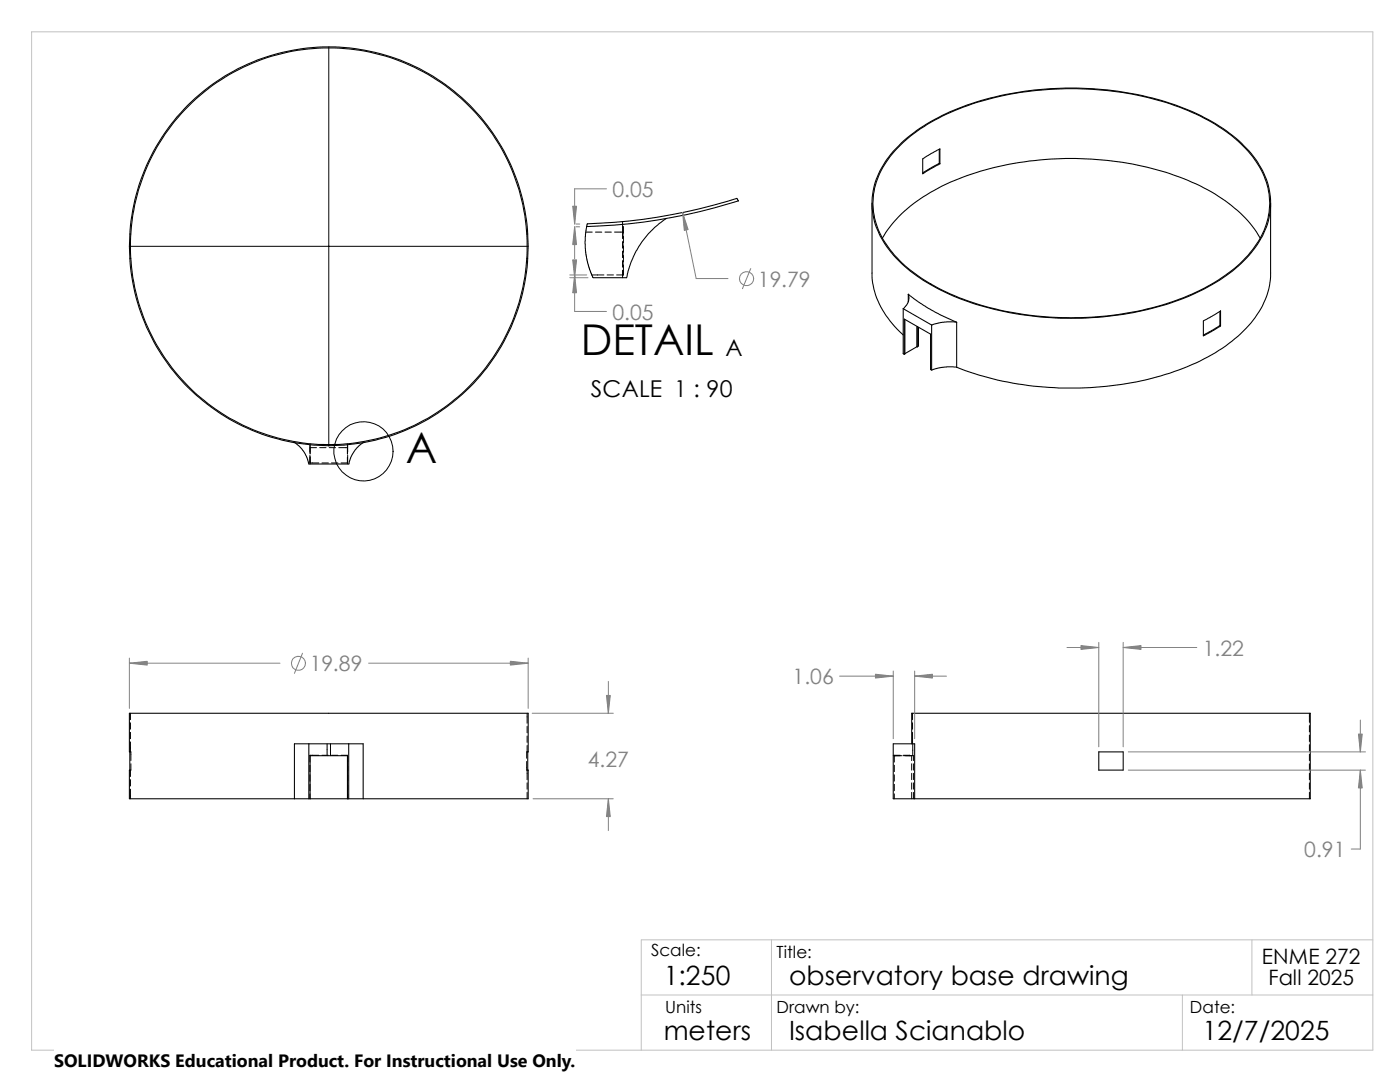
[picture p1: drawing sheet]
<svg xmlns="http://www.w3.org/2000/svg" width="279mm" height="216mm" viewBox="0 0 279 216" stroke-linecap="round" stroke-linejoin="round" font-family="sans-serif">
<path d="M6.3 6.3h267.7v203.2h-267.7zM128 198.5h146M154 187.5v22M236 198.5v11M249.9 187.5v11M274 187.5h-146v22" fill="none" stroke="#c0c0c0" stroke-width=".2"/>
<g fill="none" stroke="#000" stroke-width=".2">
<path d="M65.6 9.4v79.5M147.1 39.6l.3 .5M25.8 49.1h79.6M25.9 46.7h.2M25.9 51.6h.2M105.1 46.7h.2M105.1 51.6h.2M116.9 46.3h1.3M117.2 44.7l-.4 2.5v2.9l.6 2.8 1 2.5M118.1 54.9h2.4M118.8 46.3h1.3M120.7 46.3h1.3"/>
<path d="M121.2 54.9h1.2M122.6 46.3h1.7v1.3M124.2 44.2v3.4M124.2 48.2v1.3M124.2 50.1v1.3M124.2 52v1.3M124.2 53.9v1.5M124.2 45.3h.2v1.2M124.3 48.2v1.3M124.3 50.1v1.3M124.3 52v1.3M124.3 53.9v1"/>
<path d="M124.4 52.9v2h-1.3M124.4 47.2v1.2M124.4 49.1v1.2M124.4 51v1.2M61.8 90.8l.1 1.8M61.8 92.4h1.8M61.8 88.9h.1M61.9 89.3h1.3M61.9 88.6v2M63.8 89.3h1.3M64.3 92.4h1.2M65.7 89.3h1.3"/>
<path d="M66.2 92.4h1.2M67.6 89.3h1.7M69.3 88.6v2M69.3 91.2v1.4M69.3 88.9l.1 1.3M69.4 90.8v1.6h-1.3M25.9 150h.2v1.8M26 142.3v1.3M26 144.2v1.3M26 146.1v1.3M26 148v2M26 153.7v1.2"/>
<path d="M26 155.6v1.2M26 157.5v1.9M26.1 152.4v1.3h-.2M61.8 152.7v1.3M61.8 154.6v1.3M61.8 156.5v1.3M61.8 158.4v1M61.8 150.8h.1M63.6 150.7h-1.7l-.1 1.4M64.3 150.7h1.2M65.3 148.4v2.4M66 148.4v2.4"/>
<path d="M66.2 150.7h1.2M68.1 150.7h1.2l.1 1.4M69.4 152.7v1.3M69.4 154.6v1.3M69.4 156.5v1.3M69.4 158.4v1M105.1 151.9v1.8h.2M105.2 142.3v2M105.2 144.9v1.3M105.2 146.9v1.2M105.2 148.8v1.2M105.2 153.7v1.9"/>
<path d="M105.2 156.2v1.3M105.2 158.1v1.3M105.3 150h-.2v1.3M178.3 150.8h1.7M178.5 152.7v1.3M178.5 154.6v1.3M178.5 156.5v1.3M178.5 158.4v1M179.7 150.7h-1.2v1.4M180.3 150.8h2v1M180.3 150.7l1.3 .1M181.9 150.8v1"/>
<path d="M181.9 152.4v1.3M181.9 154.3v1.3M181.9 156.2v1.3M181.9 158.1v1.3M182.1 142.3v1.3M182.1 144.2v1.3M182.1 146.1v2.3M182.2 148.4v2.4M182.3 152.4v1.3M182.3 154.3v1.3M182.3 156.2v1.3M182.3 158.1v1.3"/>
<path d="M261.3 142.3v1.8M261.3 144.8v1.2M261.3 146.7v1.3M261.3 148.6v1.3M261.3 150.5v1.3M261.3 152.4v1.3M261.3 154.3v1.3M261.3 156.2v1.3M261.3 158.1v1.3"/>
<circle cx="72.5" cy="90" r="5.9"/>
</g>
<g fill="none" stroke="#000" stroke-width=".21">
<path d="M147.1 39.6a111.6 111.6 0 0 1-29.9 5.1M179.5 29.1a38.2 38.2 0 0 1 17.3-9.2 65 65 0 0 1 40.3 2.2 30.1 30.1 0 0 1 13.6 10.2 14.3 14.3 0 0 1-1.2 18.1 34 34 0 0 1-15 9.6 64.3 64.3 0 0 1-44.8-1.3 29 29 0 0 1-13.2-10.5 14.3 14.3 0 0 1 1.6-17.5zM179.9 28.5a43 43 0 0 1 20.6-9.6 65 65 0 0 1 37.5 3.4 30.8 30.8 0 0 1 13 10 14.3 14.3 0 0 1-.9 17.6 33.2 33.2 0 0 1-15.5 10.2 65.1 65.1 0 0 1-44.2-1 31.4 31.4 0 0 1-13.4-9.8 14.4 14.4 0 0 1 .5-18.1zM184.1 31.7l3.5-2v3l-3.5 2zM187.5 29.8v2.8M187.5 32.6l.1 .1M187.5 32.6l-3.4 1.9M133 43.6l-1.6 1.1-1.7 1.7a18 18 0 0 0-4.6 9h-6.7M147.4 40.1a112.7 112.7 0 0 1-30.3 5.1M174 40.6v13.9a16.7 16.7 0 0 0 6.1 12.2l.2 .1M176.1 47.5a26.3 26.3 0 0 1 11.1-9.9 60.6 60.6 0 0 1 32.7-5.7 51.2 51.2 0 0 1 24 7.8 23.2 23.2 0 0 1 7.6 7.8M181.3 58.7l3.9 2.8 2.7 1.4 3 1.4"/>
<path d="M181.3 58.7v1.5M181.3 58.7l.1 .6-.1 .8-.4 .8-.6 .7M253.6 40.6v13.9a16.7 16.7 0 0 1-6 12.1 41.2 41.2 0 0 1-17.9 8.9 65.8 65.8 0 0 1-38.8-2.2M180.3 61.6l5.6 3.3M180.3 61.6v9l.2 .1M180.5 70.7v-7l5.2 3v7l.2 .1M180.6 63.8v6.8l-.1 .1M183 65.2v4M183 69.2l-2.4 1.4M183 69.2h.1M183.3 65.3v3.7l-.3 .2M185.9 64.9v8.9"/>
<path d="M190.9 64.3h-2.5l-2.5 .6M190.9 73.3l-2.4-.1-2.6 .6M190.9 64.3v9M240.2 64.1l3.4-2.1v3l-3.4 2zM243.5 62.1v2.8M243.5 64.9l.1 .1M243.5 64.9l-3.3 1.9M58.8 88.3l.9 .7 .8 1 .8 1.4 .3 1.2h8M65.3 88.7h.7M72.5 88.3l-.8 .6-.8 .9-.8 1.2-.5 1.6M58.8 159.4h2.8M58.8 159.4h-33v-17.1h79.6v17.1h-32.9"/>
<path d="M61.6 148.4h-2.8v11M61.6 148.4v11M61.6 159.4h.3M61.6 148.4h8M61.9 159.4h7.4M61.9 159.4v-8.6h7.4v8.6M69.3 159.4h.3M69.6 159.4h2.9M69.6 148.4h2.9v11M69.6 148.4v11M178.3 148.4h4.2v11h-4.2zM181.9 148.4v-6.1h79.6v17.1h-79"/>
<path d="M219.3 150h4.9v3.7h-4.9z"/>
<circle cx="65.6" cy="49.2" r="39.8"/>
<circle cx="65.6" cy="49.1" r="39.6"/>
</g>
<g fill="none" stroke="#808080" stroke-width=".2">
<path d="M121 37.7h-6.3v7M113.7 55.4h3.6M113.7 54.9h3.4M114.7 45.3v6.3M114.7 54.9v7.2h6.3M114.9 44.7h.8M114.9 45.3h.8M136.2 42.4l2.7 13.2h6.4M149.8 53.6l-1.6 4M25.8 131.3v10.1M25.8 132.3h30.1M60.4 130.3l-1.6 4.1"/>
<path d="M73.6 132.3h31.8M105.4 131.3v10.1M121.4 136v6.3M167.6 134.9h10.7M178.3 133.9v13.5M182.5 133.9v13.5M182.5 134.9h6.4M212.9 129.2h6.4M219.3 128.2v20.8M224.2 128.2v20.8M224.2 129.2h14.6M106.2 142.3h16.2"/>
<path d="M106.4 159.4h16M121.4 159.4v6.3M225.2 150h47.3M225.2 153.7h47.3M271.5 153.7v15.7h-1.8M271.5 143.7v6.3"/>
<circle cx="149" cy="55.6" r="1.4"/>
<circle cx="59.6" cy="132.4" r="1.4"/>
</g>
<g fill="#808080" stroke="#808080" stroke-width=".2">
<path d="M121 138.8h.8l-.4 3.5z"/>
<path d="M121.4 159.4l.4 3.5h-.8z"/>
<path d="M101.9 132l3.5 .3-3.5 .4z"/>
<path d="M25.8 132.3l3.6-.3v.7z"/>
<path d="M114.3 41.1h.8l-.4 3.6z"/>
<path d="M114.3 51.9h.8l-.4 3.5z"/>
<path d="M114.7 45.3l.4 3.5h-.8z"/>
<path d="M114.7 54.9l.4 3.5h-.8z"/>
<path d="M136.2 42.4l1.1 3.4-.7 .2z"/>
<path d="M182.5 134.9l3.6-.4v.8z"/>
<path d="M174.7 134.5l3.6 .4-3.6 .4z"/>
<path d="M215.7 128.8l3.6 .4-3.6 .4z"/>
<path d="M224.2 129.2l3.5-.4v.8z"/>
<path d="M271.1 146.5h.8l-.4 3.5z"/>
<path d="M271.5 153.7l.4 3.5h-.8z"/>
</g>
<path d="M10.8 209.2h104.1v6.7h-104.1z" fill="#fff"/>
<g font-size="8.5">
<text x="115.9" y="70.9">DETAIL</text>
<text x="81" y="92.3">A</text>
</g>
<g font-size="5.3">
<text x="132.5" y="196.5">1:250</text>
<text x="157.5" y="196.5">observatory base drawing</text>
<text x="132.5" y="207.5">meters</text>
<text x="157.5" y="207.5">Isabella Scianablo</text>
<text x="240" y="207.5">12/7/2025</text>
</g>
<g font-size="4.6">
<text x="144.8" y="71">A</text>
<text x="117.9" y="79.2">SCALE 1 : 90</text>
</g>
<g font-size="4.2" fill="#808080">
<text x="122.2" y="39.4">0.05</text>
<text x="151.3" y="57.2">19.79</text>
<text x="122.2" y="63.8">0.05</text>
<text x="240" y="130.9">1.22</text>
<text x="61.8" y="134">19.89</text>
<text x="158.2" y="136.6">1.06</text>
<text x="117.3" y="153">4.27</text>
<text x="260.3" y="171.1">0.91</text>
</g>
<g font-size="4.2">
<text x="251.8" y="192.3">ENME 272</text>
<text x="253.2" y="196.5">Fall 2025</text>
</g>
<text font-size="3.6" x="10.8" y="213">SOLIDWORKS Educational Product. For Instructional Use Only.</text>
<g font-size="3.4">
<text x="130" y="190.7">Scale:</text>
<text x="155" y="191.2">Title:</text>
<text x="132.8" y="202.2">Units</text>
<text x="155" y="202.2">Drawn by:</text>
<text x="237.5" y="202.2">Date:</text>
</g>
</svg>
